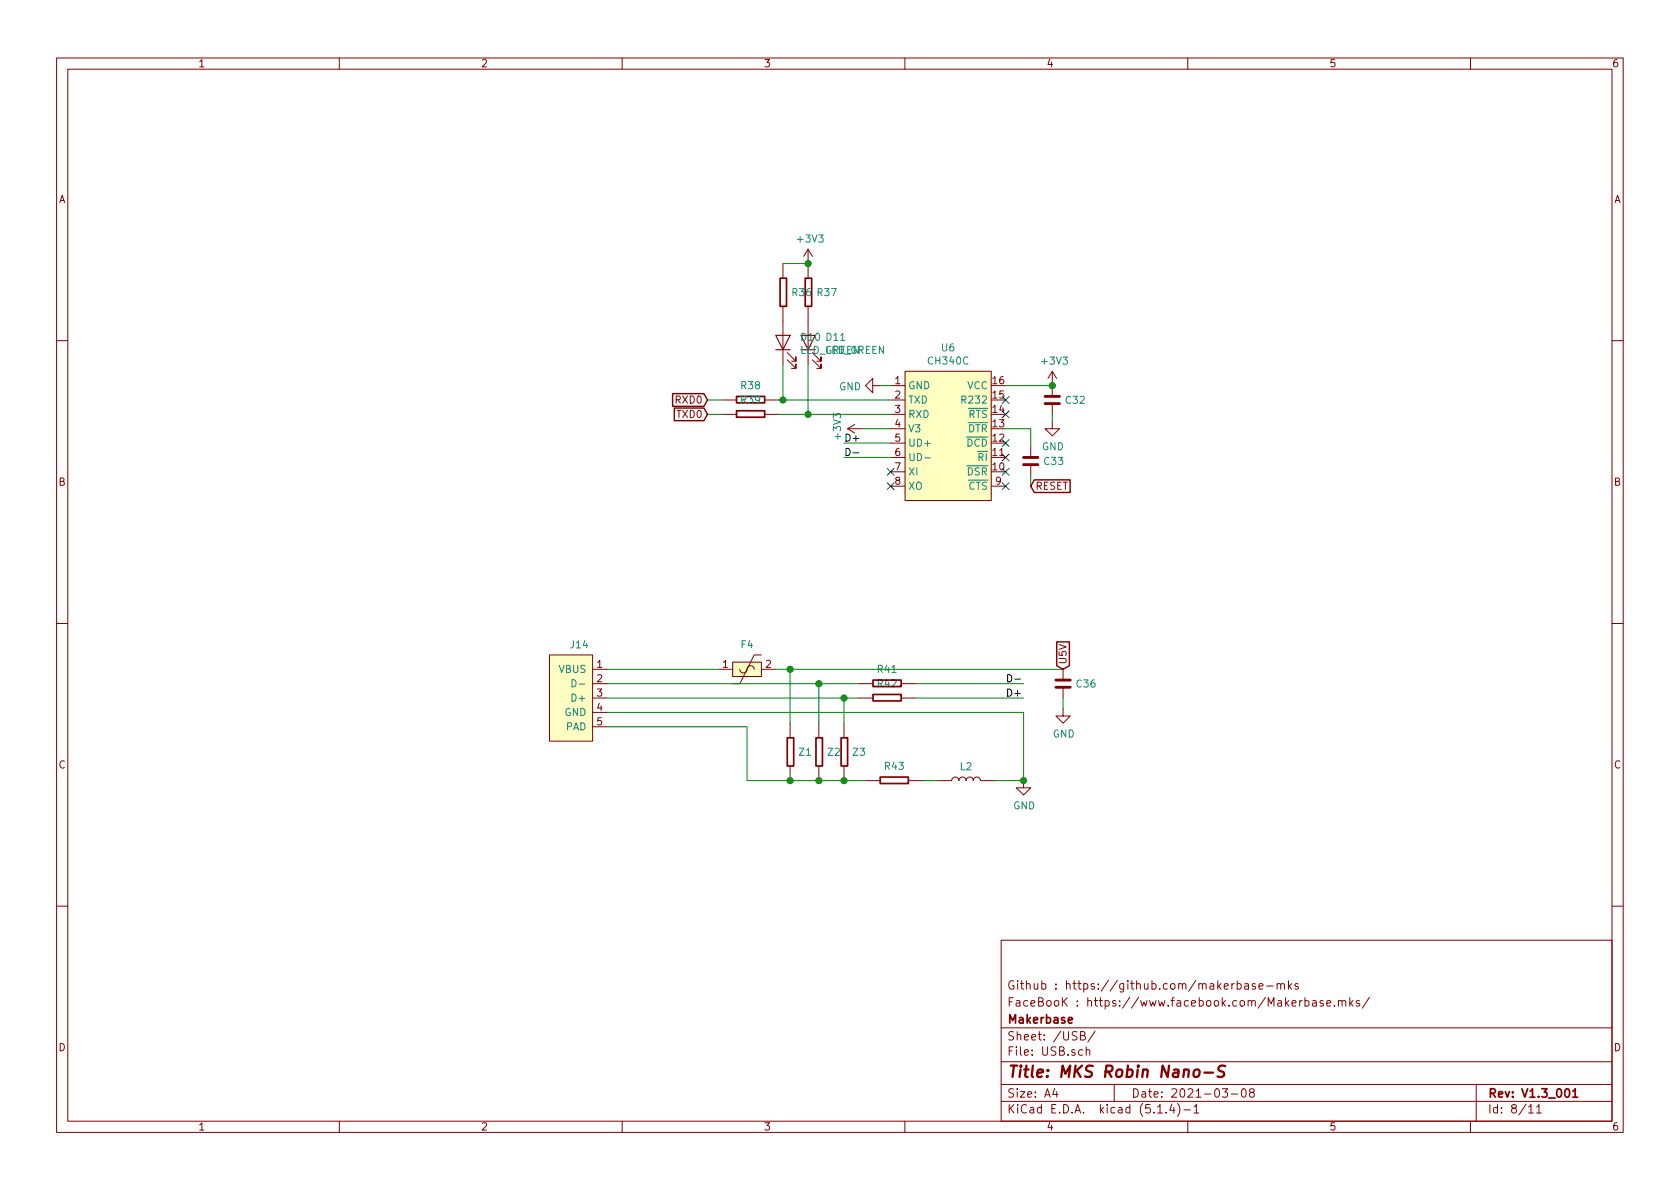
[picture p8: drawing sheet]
<svg xmlns="http://www.w3.org/2000/svg" width="297mm" height="210mm" viewBox="0 0 297 210" stroke-linecap="round" stroke-linejoin="round" font-family="sans-serif">
<g fill="none" stroke="#840000" stroke-width=".18">
<path d="M10 10.3h277v189.9h-277zM12 12.2h273v186.1h-273zM60 10.3v1.9M110 10.3v1.9M160 10.3v1.9M210 10.3v1.9M260 10.3v1.9M138.4 46.6v2.5M138.4 54.2v10.2M142.9 44.1l-.8 1.2M142.9 44.1v5M142.9 54.2v10.2"/>
<path d="M142.9 44.1l.7 1.2M10 60.2h2M127.6 70.7h2.6M127.6 73.3h2.6M135.3 70.7h2.5M135.3 73.3h2.5M139.2 62.4l1.5 1.5v-.8v.8h-.7M139.2 63.6l1.5 1.5v-.7v.7h-.7M143.6 62.4l1.6 1.5v-.8v.8h-.8M143.6 63.6l1.6 1.5v-.7v.7h-.8M149.9 75.8l1.2 .8M149.9 75.8h2.5"/>
<path d="M151.1 75.1l-1.2 .7M154.3 68.2v-1.3l-1.3 1.3 1.3 1.3v-1.3h1.3M157.5 75.8h2.5M157.5 70.7h2.5M157.5 73.3h2.5M157.5 68.2h2.5M157.5 78.4h2.5M160 65.7h15.3v22.8h-15.3zM182.2 79v1.9M186.1 74.5v1.3h1.2l-1.2 1.3-1.3-1.3h1.3M186.1 65.7v4.4M186.1 71.4v1.9"/>
<path d="M186.1 65.7l-.8 1.2M186.1 65.7l.7 1.2M285 60.2h2M157.5 80.9h2.5M157.5 83.4h2.5M157.5 86h2.5M175.3 86h2.5M182.2 82.2v1.9M10 110.3h2M97.2 115.8h7.6v15.3h-7.6zM104.8 118.4h2.5M127 118.4h2.5"/>
<path d="M129.5 117.1h5.1v2.5h-5.1zM130.8 118.4a.66 .66 0 0 0 .8 .6 .66 .66 0 0 0 .5-.9 .64 .64 0 0 1 .7-.4 .64 .64 0 0 1 .5 .7M134.6 115.8h-1.3l-2.5 5.1h-1.3M134.6 118.4h2.6M188 118.4v1.9M285 110.3h2M104.8 123.4h2.5M104.8 120.9h2.5M104.8 126h2.5M104.8 128.5h2.5M139.7 127.9v2.5M139.7 135.5v2.5"/>
<path d="M144.8 127.9v2.5M144.8 135.5v2.5M149.2 127.9v2.5M149.2 135.5v2.5M151.8 123.4h2.5M151.8 120.9h2.5M153 138h2.6M159.4 123.4h2.5M159.4 120.9h2.5M160.7 138h2.5M165.7 138h2.6a.63 .63 0 0 1 .6-.6 .63 .63 0 0 1 .6 .6 .63 .63 0 0 1 .7-.6 .63 .63 0 0 1 .6 .6 .63 .63 0 0 1 .6-.6 .63 .63 0 0 1 .7 .6 .63 .63 0 0 1 .6-.6 .63 .63 0 0 1 .7 .6h2.5M181 138v1.3h1.2l-1.2 1.3-1.3-1.3h1.3"/>
<path d="M188 125.3v1.3h1.2l-1.2 1.3-1.3-1.3h1.3M188 121.5v1.9M10 160.2h2M177 166.3h108v32h-108zM218.7 174l.5-.1 .3 .3-.1 .6-.2 .1-.5-.1M218.7 173.4v1.5M220.1 174h.6l.1 .9M220.8 174.3l-.6 .1-.2 .2 .1 .2 .1 .1 .6-.1M221.9 174l-.3-.1-.2 .2 .1 .3 .4 .1v.3h-.5M222.6 174.4l.7-.1-.1-.3-.4-.1-.2 .2 .1 .7h.5M224 174.4h1.1M225.8 174.1l.2-.2 .4 .1v.9"/>
<path d="M225.8 173.9v1M226.4 174.1a.36 .36 0 0 1 .4-.2 .36 .36 0 0 1 .3 .2v.8M227.8 173.4v1.5M227.9 174.4l.5 .5M228.4 173.9l-.6 .6M229.5 174l-.3-.1-.2 .2v.3l.5 .1v.3h-.5M230.7 177l.5-.1 .2 .3v.6l-.2 .1-.5-.1M230.7 176.4v1.5M232.1 177h.6v.9M232.7 177.3l-.5 .1-.2 .2 .1 .2 .1 .1 .5-.1M233.9 177l-.3-.1-.2 .2 .1 .3 .4 .1v.3h-.5M234.6 177.4l.7-.1-.1-.3-.4-.1-.2 .2v.7h.6"/>
<path d="M235.9 177.8v.1M236.7 177.1l.2-.2 .3 .1 .1 .9M236.7 176.9v1M237.3 177.1a.36 .36 0 0 1 .3-.2 .36 .36 0 0 1 .3 .2v.8M238.7 176.4v1.5M238.8 177.4l.4 .5M239.2 176.9l-.5 .6M240.4 177l-.4-.1-.2 .2 .1 .3 .5 .1v.3h-.6M242.1 176.3l-1.2 2M285 160.2h2M60 198.3v1.9M110 198.3v1.9"/>
<path d="M160 198.3v1.9M177 194.8h108M177 191.8h108M177 187.8h108M177 181.8h108M186.5 192.5l-.4 1h1M186.8 193v1M191.1 183.1h.5l.2-.1v-.3l-.2-.3h-.5v1.5h.5l.3-.3a.41 .41 0 0 0-.3-.5M191.4 185.7l-.4-.1-.3 .3 .1 .6h.6M192 185.7l.3-.1 .3 .1 .1 .9M192 185.1v1.5M193.6 182.3l-1.3 2"/>
<path d="M197 191.8v3M204.7 196.8h.8M206.2 196.7v.1M207.2 195.2l-.4 1.1h.9M207.5 195.8v1M208.2 195.1a1.71 1.71 0 0 1 0 2.3M209.3 196.3h1.2M210 198.3v1.9M211.1 195.8l.4-.5v1.5M211.1 196.8h.9M216.1 192.5h.9l-.4 .6 .4 .1v.7l-.2 .1-.7-.1M217.7 193.5h1.1"/>
<path d="M219.6 192.7l.4-.2a.94 .94 0 0 1 0 1.5 .82 .82 0 0 1-.4-1.3zM221.2 193.2l-.3-.3 .1-.2 .2-.2 .4 .1 .2 .2-.1 .2-.6 .2a.48 .48 0 0 0-.1 .7l.2 .1 .5-.1a.48 .48 0 0 0-.1-.7h-.1M260 198.3v1.9M261 191.8v6.5M270.3 195.8l.4-.5v1.5M270.3 196.8h.8M271.7 195.8l.4-.5v1.5M271.7 196.8h.8"/>
</g>
<g fill="none" stroke="#840000" stroke-width=".3">
<path d="M137.9 49.2h1.2v5h-1.2zM142.4 49.2h1.1v5h-1.1zM130.2 70.1h5v1.1h-5zM130.2 72.6h5v1.2h-5zM139.2 130.5h1.1v5h-1.1zM144.3 130.5h1.1v5h-1.1zM148.7 130.5h1.2v5h-1.2zM154.4 122.8h4.9v1.1h-4.9zM154.4 120.3h4.9v1.1h-4.9zM155.6 137.4h5v1.2h-5zM188.9 180.4l.7-.1-.1-.3-.4-.1-.2 .2 .1 .7h.5M276.8 192.7l.2-.2a.81 .81 0 0 1 .6 .6 .81 .81 0 0 1-.3 .8l-.1 .1a.79 .79 0 0 1-.4-1.3z"/>
<path d="M278.1 193l.4-.5v1.5M278.1 194h.8"/>
</g>
<path d="M211.2 189.3a.53 .53 0 0 1 .5-.2 .53 .53 0 0 1 .4 .4l-.1 .6a.54 .54 0 0 1-.5 .4 .54 .54 0 0 1-.5-.4zM213 189.7h1.5M216.6 188.5l-.2-.1-.7 .1a.47 .47 0 0 0-.3 .5 .47 .47 0 0 0 .3 .4l.4 .1a.48 .48 0 0 1 .4 .5 .48 .48 0 0 1-.5 .4l-.7-.1" fill="none" stroke="#840000" stroke-width=".41"/>
<g fill="#ffffc2" stroke="#ffffc2" stroke-width=".18">
<path d="M129.5 117.1h5.1v2.5h-5.1z"/>
<path d="M160 65.7h15.3v22.8h-15.3z"/>
<path d="M97.2 115.8h7.6v15.3h-7.6z"/>
</g>
<path d="M184.8 71.4h2.5M184.8 70.1h2.5M181 82.2h2.5M181 80.9h2.5M186.7 121.5h2.5M186.7 120.3h2.5" fill="none" stroke="#840000" stroke-width=".51"/>
<path d="M137.2 59.3h2.5l-1.3 2.5zM141.6 59.3h2.5l-1.2 2.5zM137.2 61.8h2.5" fill="none" stroke="#840000" stroke-width=".2"/>
<path d="M163.5 81h1M101.1 120.2a.64 .64 0 0 1 .8 .6 .64 .64 0 0 1-.8 .7zM102.4 121h1" fill="none" stroke="#008484" stroke-width=".18"/>
<g fill="none" stroke="#008400" stroke-width=".18">
<path d="M138.4 46.6h4.5M125.1 73.3h2.5M125.1 70.7h2.5M137.8 73.3h19.7M137.8 70.7h19.7M138.4 64.4v6.3M142.9 64.4v8.9M149.2 78.4h8.3M152.4 75.8h5.1M155.6 68.2h1.9M177.8 68.2h8.3M177.8 75.8h4.4v3.2"/>
<path d="M186.1 73.3v1.2M149.2 80.9h8.3M182.2 84.1v1.9M107.3 118.4h19.7M137.2 118.4h50.8M139.7 118.4v9.5M107.3 120.9h44.5M107.3 126h73.7v12h-5.1M107.3 123.4h44.5M107.3 128.5h24.8v9.5h20.9M144.8 120.9v7M149.2 123.4v4.5"/>
<path d="M161.9 120.9h19.1M161.9 123.4h19.1M163.2 138h2.5M188 123.4v1.9"/>
</g>
<path d="M118.9 69.6h5.6l.6 1.1-.6 1.2h-5.6zM119.2 72.2h5.3l.6 1.1-.6 1.1h-5.3zM182.9 84.9h6.3v2.2h-6.3l-.7-1.1zM186.8 113.5h2.3v4.2l-1.1 .7-1.2-.7z" fill="none" stroke="#840000" stroke-width=".25"/>
<path d="M149.6 79.3a.64 .64 0 0 1 .7 .6 .64 .64 0 0 1-.7 .7zM150.9 80.1h.9M178.2 119.3a.64 .64 0 0 1 .7 .6 .64 .64 0 0 1-.7 .7zM179.4 120.1h1" fill="none" stroke="#000" stroke-width=".18"/>
<g fill="#008400" stroke="#008400" stroke-width=".25">
<circle cx="186.1" cy="68.2" r=".51"/>
<circle cx="139.7" cy="118.4" r=".51"/>
<circle cx="144.8" cy="120.9" r=".51"/>
<circle cx="142.9" cy="46.6" r=".51"/>
<circle cx="149.2" cy="123.4" r=".51"/>
<circle cx="139.7" cy="138" r=".51"/>
<circle cx="181" cy="138" r=".51"/>
<circle cx="138.4" cy="70.7" r=".51"/>
<circle cx="149.2" cy="138" r=".51"/>
<circle cx="142.9" cy="73.3" r=".51"/>
<circle cx="144.8" cy="138" r=".51"/>
</g>
<g fill="none" stroke="#000084" stroke-width=".18">
<path d="M177.2 77.7l1.2 1.3M177.2 70.1l1.2 1.2M177.2 72.7l1.2 1.2M178.4 77.7l-1.2 1.3M178.4 70.1l-1.2 1.2M178.4 72.7l-1.2 1.2M156.9 85.4l1.2 1.2M156.9 82.8l1.2 1.2M158.1 85.4l-1.2 1.2M158.1 82.8l-1.2 1.2M177.2 85.4l1.2 1.2M177.2 82.8l1.2 1.2"/>
<path d="M177.2 80.3l1.2 1.2M178.4 85.4l-1.2 1.2M178.4 82.8l-1.2 1.2M178.4 80.3l-1.2 1.2"/>
</g>
<text font-size="2.8" fill="#840000" x="178" y="190.5">Title: MKS Robin Nano-S</text>
<g font-size="2.1" fill="#840000">
<text x="178" y="178">FaceBooK : https://www.facebook.com/Makerbase.mks/</text>
<text x="178" y="175">Github : https://github.com/makerbase-mks</text>
<text x="178" y="184">Sheet: /USB/</text>
<text x="178" y="181">Makerbase</text>
<text x="178" y="186.7">File: USB.sch</text>
<text x="178" y="196.9">KiCad E.D.A. kicad (5.1.4)-1</text>
<text x="178" y="194.1">Size: A4</text>
<text x="200" y="194.1">Date: 2021-03-08</text>
<text x="263" y="194.1">Rev: V1.3_001</text>
<text x="263" y="196.9">Id: 8/11</text>
</g>
<g font-size="1.8" fill="#840000">
<text x="35" y="11.9">1</text>
<text x="85" y="11.9">2</text>
<text x="135" y="11.9">3</text>
<text x="185" y="11.9">4</text>
<text x="235" y="11.9">5</text>
<text x="285" y="11.9">6</text>
<text x="10.4" y="35.9">A</text>
<text x="285.4" y="35.9">A</text>
<text x="119.6" y="71.4">RXD0</text>
<text x="158.3" y="67.9">1</text>
<text x="158.3" y="70.5">2</text>
<text x="175.6" y="70.5">15</text>
<text x="175.6" y="67.9">16</text>
<text x="119.8" y="73.9">TXD0</text>
<text x="158.3" y="73">3</text>
<text x="158.3" y="75.6">4</text>
<text x="175.6" y="75.6">13</text>
<text x="175.6" y="73">14</text>
<text x="158.3" y="78.1">5</text>
<text x="158.3" y="80.6">6</text>
<text x="158.3" y="83.2">7</text>
<text x="175.6" y="83.2">10</text>
<text x="175.6" y="80.6">11</text>
<text x="175.6" y="78.1">12</text>
<text x="10.4" y="85.9">B</text>
<text x="158.3" y="85.7">8</text>
<text x="176" y="85.7">9</text>
<text x="183" y="86.6">RESET</text>
<text x="285.4" y="85.9">B</text>
<text x="105.6" y="118.1">1</text>
<text x="127.8" y="118.1">1</text>
<text x="135.4" y="118.1">2</text>
<text x="188.6" y="117.6" transform="rotate(-90 188.6 117.6)">U5V</text>
<text x="105.6" y="120.6">2</text>
<text x="105.6" y="123.2">3</text>
<text x="105.6" y="125.7">4</text>
<text x="105.6" y="128.3">5</text>
<text x="10.4" y="135.9">C</text>
<text x="285.4" y="135.9">C</text>
<text x="10.4" y="185.9">D</text>
<text x="285.4" y="185.9">D</text>
<text x="35" y="199.9">1</text>
<text x="85" y="199.9">2</text>
<text x="135" y="199.9">3</text>
<text x="185" y="199.9">4</text>
<text x="235" y="199.9">5</text>
<text x="285" y="199.9">6</text>
</g>
<g font-size="1.8" fill="#008484">
<text x="141.2" y="42.9">+3V3</text>
<text x="140.1" y="52.4">R36</text>
<text x="144.6" y="52.4">R37</text>
<text x="141.4" y="62.6">LED_GREEN</text>
<text x="141.7" y="60.3">D10 D11</text>
<text x="145.8" y="62.6">LED_GREEN</text>
<text x="164.3" y="64.5">CH340C</text>
<text x="166.5" y="62.1">U6</text>
<text x="184.4" y="64.5">+3V3</text>
<text x="131.1" y="68.8">R38</text>
<text x="131.1" y="71.4">R39</text>
<text x="148.4" y="69">GND</text>
<text x="160.5" y="68.8">GND</text>
<text x="160.5" y="71.4">TXD</text>
<text x="170.5" y="71.4">R232</text>
<text x="171" y="68.8">VCC</text>
<text x="188.5" y="71.4">C32</text>
<text x="148.7" y="77.5" transform="rotate(-90 148.7 77.5)">+3V3</text>
<text x="160.5" y="73.9">RXD</text>
<text x="160.5" y="76.4">V3</text>
<text x="171.1" y="76.4">DTR</text>
<text x="171.2" y="73.9">RTS</text>
<text x="160.5" y="79">UD+</text>
<text x="160.5" y="81.5">UD-</text>
<text x="170.9" y="79">DCD</text>
<text x="173" y="81.5">RI</text>
<text x="184.2" y="79.6">GND</text>
<text x="184.7" y="82.2">C33</text>
<text x="160.5" y="84.1">XI</text>
<text x="160.5" y="86.6">XO</text>
<text x="171" y="84.1">DSR</text>
<text x="171.2" y="86.6">CTS</text>
<text x="98.9" y="119">VBUS</text>
<text x="100.9" y="114.6">J14</text>
<text x="131.1" y="114.6">F4</text>
<text x="155.2" y="119">R41</text>
<text x="101.4" y="124.1">D+</text>
<text x="155.2" y="121.5">R42</text>
<text x="190.4" y="121.6">C36</text>
<text x="99.8" y="126.6">GND</text>
<text x="100" y="129.2">PAD</text>
<text x="186.1" y="130.4">GND</text>
<text x="141.4" y="133.6">Z1</text>
<text x="146.4" y="133.6">Z2</text>
<text x="150.9" y="133.6">Z3</text>
<text x="156.5" y="136.1">R43</text>
<text x="169.8" y="136.2">L2</text>
<text x="179.1" y="143.1">GND</text>
</g>
<g font-size="1.8">
<text x="149.2" y="78.1">D+</text>
<text x="177.8" y="123.2">D+</text>
</g>
</svg>
